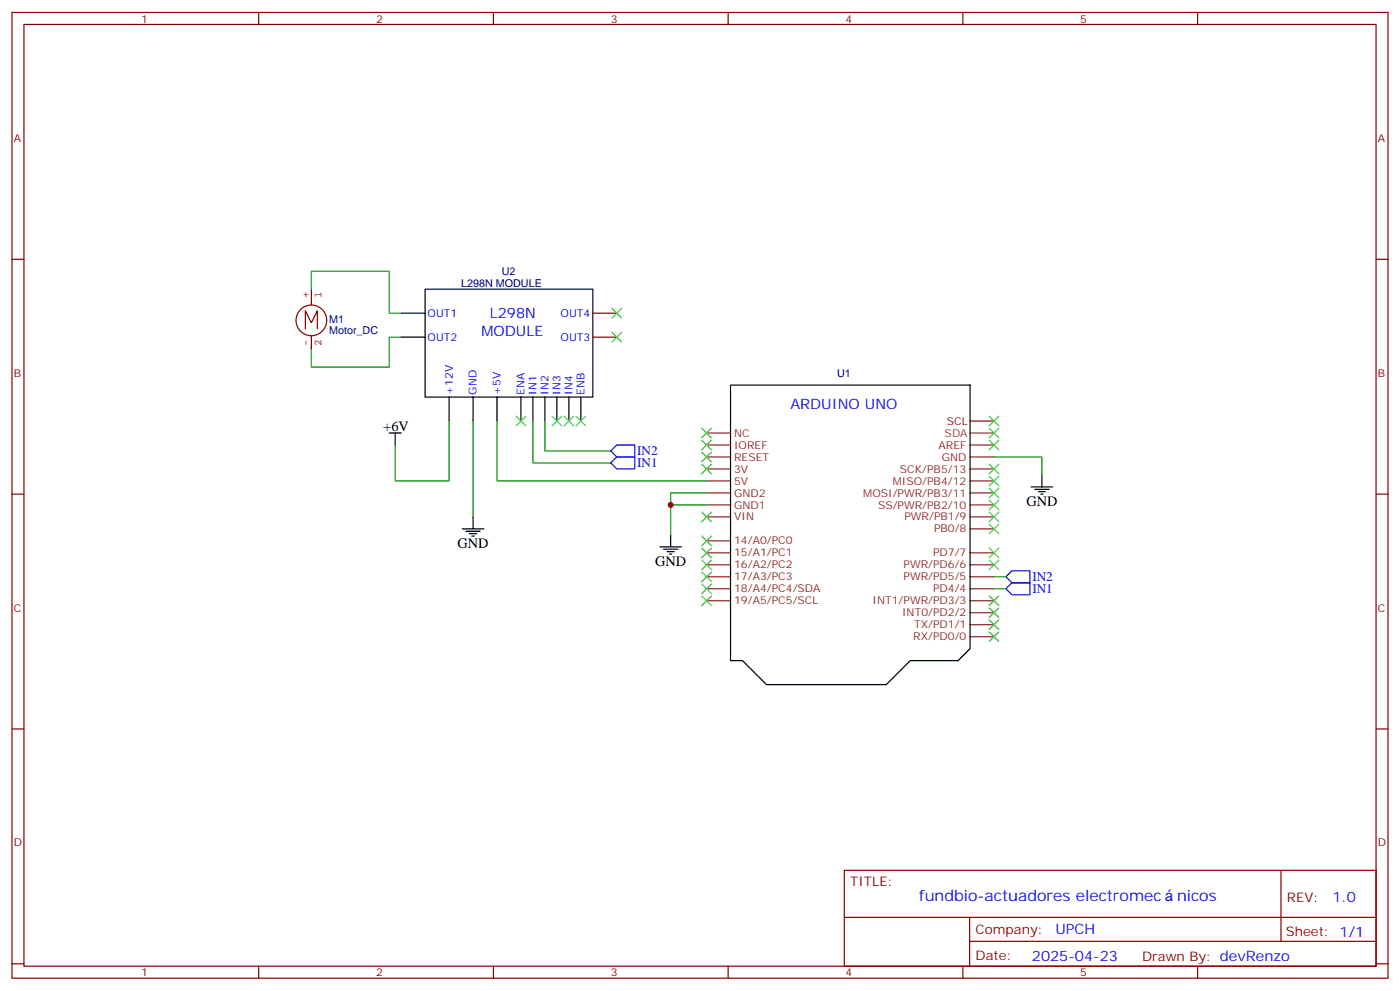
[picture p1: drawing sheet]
<svg xmlns="http://www.w3.org/2000/svg" width="412mm" height="292mm" viewBox="0 0 412 292" stroke-linecap="round" stroke-linejoin="round" font-family="sans-serif">
<g fill="none" stroke="#870000" stroke-width=".35">
<path d="M3.5 3.7h405.4v284.3h-405.4zM7.1 7.2h398.2v277.3h-398.2zM76.2 3.7v3.5M145.3 3.7v3.5M214.5 3.7v3.5M283.6 3.7v3.5M352.8 3.7v3.5M3.5 76.3h3.6M405.3 76.3h3.6M174.6 99.3h7.1M174.6 92.2h7.1M3.5 145.5h3.6"/>
<path d="M405.3 145.5h3.6M3.5 214.6h3.6M405.3 214.6h3.6M248.7 256.3h156.6v28.2h-156.6zM377.3 256.3v20.9M248.7 270.1h156.5M285.6 277.2h119.6M285.6 270.1v14.1M3.5 283.8h3.6M76.2 284.5v3.5M145.3 284.5v3.5M214.5 284.5v3.5"/>
<path d="M283.6 284.5v3.5M352.8 284.5v3.5M405.3 283.8h3.6"/>
</g>
<g fill="none" stroke="#8c2424" stroke-width=".35">
<path d="M208.1 138.1h7.1M208.1 134.5h7.1M208.1 131h7.1M208.1 127.5h7.1M285.8 138.1h7M285.8 134.5h7M285.8 131h7M208.1 152.2h7.1M208.1 148.7h7.1M208.1 145.1h7.1M208.1 141.6h7.1M208.1 159.2h7.1"/>
<path d="M285.8 155.7h7M285.8 152.2h7M285.8 148.7h7M285.8 145.1h7M285.8 141.6h7M208.1 176.9h7.1M208.1 173.4h7.1M208.1 169.8h7.1M208.1 166.3h7.1M208.1 162.8h7.1M285.8 176.9h7M285.8 173.4h7"/>
<path d="M285.8 169.8h7M285.8 166.3h7M285.8 162.8h7M285.8 187.5h7M285.8 183.9h7M285.8 180.4h7"/>
</g>
<path d="M285.8 127.5h7" fill="none" stroke="#933" stroke-width=".35"/>
<path d="M285.8 124h7" fill="none" stroke="#900" stroke-width=".35"/>
<g fill="none" stroke="#000" stroke-width=".35">
<path d="M118.2 92.2h7M118.2 99.3h7M125.2 85.2h49.4v31.7h-49.4zM132.3 116.9v7.1M139.3 116.9v7.1M146.4 116.9v7.1M153.5 116.9v7.1M157 116.9v7.1M160.5 116.9v7.1M164 116.9v7.1M167.6 116.9v7.1M171.1 116.9v7.1"/>
<path d="M215.2 113.4h70.6v77.6l-3.6 3.5h-14.1l-7 7.1h-35.3l-7.1-7.1h-3.5zM114.7 127.5h3.5M116.4 127.5v3.5M306.9 139.8v3.6M136.2 155.7h6.3M137.2 156.4h4.3M138.3 157.1h2.1M139 157.8h.7M139.3 152.2v3.5M197.6 157.5v3.5M303.7 143.4h6.4M304.8 144.1h4.2"/>
<path d="M305.9 144.8h2.1M306.6 145.5h.7M194.4 161h6.3M195.4 161.7h4.3M196.5 162.4h2.1M197.2 163.1h.7"/>
</g>
<g fill="none" stroke="#3c3" stroke-width=".35">
<path d="M180.3 90.8l2.8 2.8M180.3 97.9l2.8 2.8M183.1 90.8l-2.8 2.8M183.1 97.9l-2.8 2.8M152 122.6l2.9 2.8M154.9 122.6l-2.9 2.8M162.6 122.6l2.9 2.8M165.5 122.6l-2.9 2.8M166.2 122.6l2.8 2.8M169 122.6l-2.8 2.8M169.7 122.6l2.8 2.8M172.5 122.6l-2.8 2.8"/>
<path d="M206.7 126.1l2.8 2.8M206.7 129.6l2.8 2.8M206.7 133.1l2.8 2.9M206.7 136.7l2.8 2.8M209.5 126.1l-2.8 2.8M209.5 129.6l-2.8 2.8M209.5 133.1l-2.8 2.9M209.5 136.7l-2.8 2.8M291.4 136.7l2.8 2.8M291.4 129.6l2.8 2.8M291.4 126.1l2.8 2.8M291.4 122.6l2.8 2.8"/>
<path d="M294.2 136.7l-2.8 2.8M294.2 129.6l-2.8 2.8M294.2 126.1l-2.8 2.8M294.2 122.6l-2.8 2.8M206.7 150.8l2.8 2.8M206.7 157.8l2.8 2.9M209.5 150.8l-2.8 2.8M209.5 157.8l-2.8 2.9M291.4 154.3l2.8 2.8M291.4 150.8l2.8 2.8M291.4 147.2l2.8 2.9M291.4 143.7l2.8 2.8"/>
<path d="M291.4 140.2l2.8 2.8M294.2 154.3l-2.8 2.8M294.2 150.8l-2.8 2.8M294.2 147.2l-2.8 2.9M294.2 143.7l-2.8 2.8M294.2 140.2l-2.8 2.8M206.7 161.4l2.8 2.8M206.7 164.9l2.8 2.8M206.7 168.4l2.8 2.8M206.7 171.9l2.8 2.9M206.7 175.5l2.8 2.8M209.5 161.4l-2.8 2.8"/>
<path d="M209.5 164.9l-2.8 2.8M209.5 168.4l-2.8 2.8M209.5 171.9l-2.8 2.9M209.5 175.5l-2.8 2.8M291.4 179l2.8 2.8M291.4 175.5l2.8 2.8M291.4 164.9l2.8 2.8M291.4 161.4l2.8 2.8M294.2 179l-2.8 2.8M294.2 175.5l-2.8 2.8M294.2 164.9l-2.8 2.8M294.2 161.4l-2.8 2.8"/>
<path d="M291.4 186.1l2.8 2.8M291.4 182.5l2.8 2.8M294.2 186.1l-2.8 2.8M294.2 182.5l-2.8 2.8"/>
</g>
<path d="M91.7 85.2v-5.3h23v12.3h3.5M118.2 99.3h-3.5v8.8h-23v-5.3M132.3 124v17.6h-15.9v-10.6M139.3 124v28.2M146.4 124v17.6h61.7M157 124v12.3h22.9M160.5 124v8.8h19.4M292.8 134.5h14.1v5.3M197.6 148.7h10.5M208.1 145.1h-10.5v12.4M292.8 169.8h3.5M292.8 173.4h3.5" fill="none" stroke="#008700" stroke-width=".35"/>
<path d="M90 96.8v-5.3l1.7 3.5 1.8-3.5v5.3M91.7 85.2v4.6M91.7 98.8v4M96.2 94.3a4.5 4.5 0 0 0-6.4-4 4.5 4.5 0 0 0-.9 7.6 4.5 4.5 0 0 0 7.2-2.6l.1-.8" fill="none" stroke="#850000" stroke-width=".35"/>
<path d="M179.9 136.3l1.8-1.8h5.3v3.6h-5.3zM179.9 132.8l1.8-1.8h5.3v3.5h-5.3zM296.3 169.8l1.8-1.7h5.3v3.5h-5.3zM298.1 171.6h5.3v3.5h-5.3l-1.8-1.7z" fill="none" stroke="#00f" stroke-width=".35"/>
<circle cx="197.6" cy="148.7" r=".88" fill="#c00"/>
<g font-size="4.6" fill="#00f">
<text x="270.8" y="265.3">fundbio-actuadores electromec</text>
<text x="346.7" y="265.3">nicos</text>
</g>
<g font-size="4.2" fill="#00f">
<text x="144.3" y="93.7">L298N</text>
<text x="141.8" y="99">MODULE</text>
<text x="232.8" y="120.4">ARDUINO UNO</text>
<text x="392.5" y="265.5">1.0</text>
<text x="310.9" y="275.1">UPCH</text>
<text x="304" y="282.9">2025-04-23</text>
</g>
<g font-size="4.2">
<text x="112.9" y="126.8">+6V</text>
<text x="302.3" y="149">GND</text>
<text x="134.8" y="161.4">GND</text>
<text x="193" y="166.7">GND</text>
</g>
<g font-size="3.9" fill="#00f">
<text x="187.7" y="137.5">IN1</text>
<text x="187.7" y="134">IN2</text>
<text x="304.1" y="171">IN2</text>
<text x="304.1" y="174.5">IN1</text>
</g>
<g font-size="3.9" fill="#800">
<text x="250.5" y="260.8">TITLE:</text>
<text x="379.1" y="265.5">REV:</text>
<text x="287.4" y="275">Company:</text>
<text x="378.7" y="275.7">Sheet: 1/1</text>
<text x="287.4" y="282.7">Date:</text>
<text x="336.4" y="282.8">Drawn By: devRenzo</text>
</g>
<g font-size="3.2" fill="#800">
<text x="41.6" y="6.7">1</text>
<text x="110.8" y="6.7">2</text>
<text x="179.9" y="6.7">3</text>
<text x="249.1" y="6.7">4</text>
<text x="318.2" y="6.7">5</text>
<text x="4.1" y="41.8">A</text>
<text x="405.9" y="41.8">A</text>
<text x="4.1" y="110.9">B</text>
<text x="405.9" y="110.9">B</text>
<text x="4.1" y="180.1">C</text>
<text x="405.9" y="180.1">C</text>
<text x="4.1" y="249.2">D</text>
<text x="405.9" y="249.2">D</text>
<text x="41.6" y="287.5">1</text>
<text x="110.8" y="287.5">2</text>
<text x="179.9" y="287.5">3</text>
<text x="249.1" y="287.5">4</text>
<text x="318.2" y="287.5">5</text>
</g>
<g font-size="3.2" fill="#000080">
<text x="147.8" y="80.9">U2</text>
<text x="135.8" y="84.5">L298N MODULE</text>
<text x="96.9" y="95.1">M1</text>
<text x="96.9" y="98.3">Motor_DC</text>
<text x="246.6" y="111">U1</text>
</g>
<g font-size="3.2" fill="#840000">
<text x="91" y="87.9" transform="rotate(-90 91 87.9)">+</text>
<text x="94.7" y="87.9" transform="rotate(-90 94.7 87.9)">1</text>
<text x="91" y="102" transform="rotate(-90 91 102)">-</text>
<text x="94.7" y="102" transform="rotate(-90 94.7 102)">2</text>
</g>
<g font-size="3.2" fill="#00f">
<text x="125.9" y="93.3">OUT1</text>
<text x="165.1" y="93.3">OUT4</text>
<text x="125.9" y="100.3">OUT2</text>
<text x="165.1" y="100.3">OUT3</text>
<text x="133.3" y="116.2" transform="rotate(-90 133.3 116.2)">+12V</text>
<text x="140.4" y="116.2" transform="rotate(-90 140.4 116.2)">GND</text>
<text x="147.5" y="116.2" transform="rotate(-90 147.5 116.2)">+5V</text>
<text x="154.5" y="116.2" transform="rotate(-90 154.5 116.2)">ENA</text>
<text x="158" y="116.2" transform="rotate(-90 158 116.2)">IN1</text>
<text x="161.6" y="116.2" transform="rotate(-90 161.6 116.2)">IN2</text>
<text x="165.1" y="116.2" transform="rotate(-90 165.1 116.2)">IN3</text>
<text x="168.6" y="116.2" transform="rotate(-90 168.6 116.2)">IN4</text>
<text x="172.2" y="116.2" transform="rotate(-90 172.2 116.2)">ENB</text>
</g>
<text font-size="3.2" fill="#900" x="278.9" y="125">SCL</text>
<g font-size="3.2" fill="#8d2323">
<text x="216.3" y="128.6">NC</text>
<text x="216.3" y="135.6">RESET</text>
<text x="216.3" y="132.1">IOREF</text>
<text x="276.5" y="132.1">AREF</text>
<text x="277.4" y="135.6">GND</text>
<text x="216.3" y="142.7">5V</text>
<text x="216.3" y="139.1">3V</text>
<text x="263" y="142.7">MISO/PB4/12</text>
<text x="265.1" y="139.1">SCK/PB5/13</text>
<text x="216.3" y="149.7">GND1</text>
<text x="216.3" y="146.2">GND2</text>
<text x="254.3" y="146.2">MOSI/PWR/PB3/11</text>
<text x="258.6" y="149.7">SS/PWR/PB2/10</text>
<text x="216.3" y="153.2">VIN</text>
<text x="266.4" y="153.2">PWR/PB1/9</text>
<text x="216.3" y="160.3">14/A0/PC0</text>
<text x="275.1" y="156.8">PB0/8</text>
<text x="216.3" y="167.4">16/A2/PC2</text>
<text x="216.3" y="163.8">15/A1/PC1</text>
<text x="266.2" y="167.4">PWR/PD6/6</text>
<text x="274.9" y="163.8">PD7/7</text>
<text x="216.3" y="170.9">17/A3/PC3</text>
<text x="266.2" y="170.9">PWR/PD5/5</text>
<text x="216.3" y="177.9">19/A5/PC5/SCL</text>
<text x="216.3" y="174.4">18/A4/PC4/SDA</text>
<text x="257" y="177.9">INT1/PWR/PD3/3</text>
<text x="274.9" y="174.4">PD4/4</text>
<text x="265.7" y="181.5">INT0/PD2/2</text>
<text x="269.3" y="185">TX/PD1/1</text>
<text x="269" y="188.5">RX/PD0/0</text>
</g>
<text font-size="3.2" fill="#933" x="278.3" y="128.6">SDA</text>
</svg>
